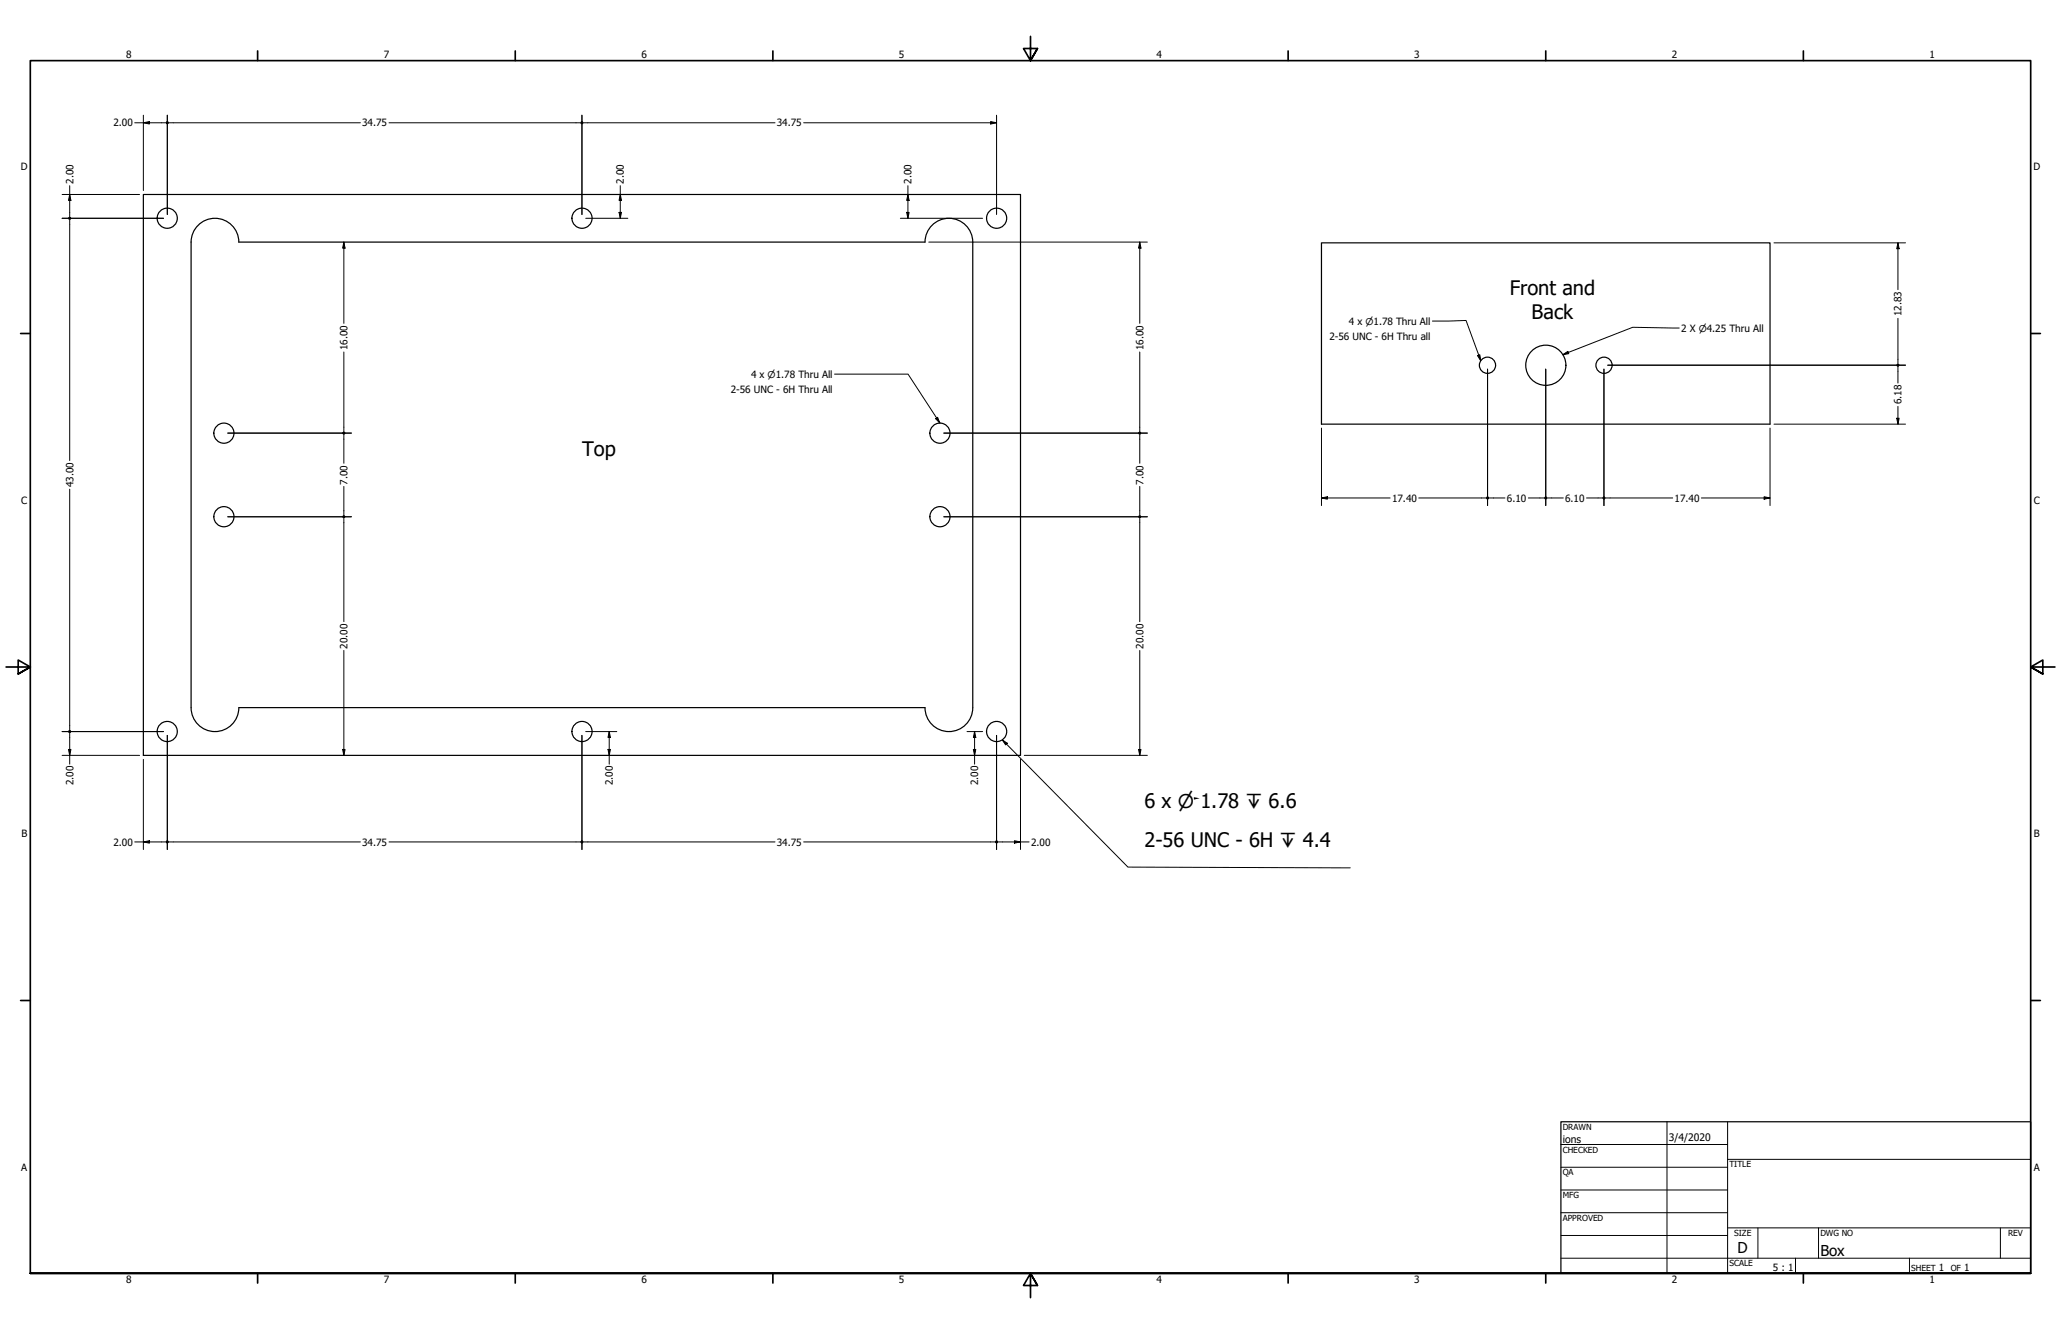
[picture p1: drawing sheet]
<svg xmlns="http://www.w3.org/2000/svg" width="864mm" height="559mm" viewBox="0 0 864 559" stroke-linecap="round" stroke-linejoin="round" font-family="sans-serif">
<!-- layer: Visible (ANSI) -->
<g fill="none" stroke="#000" stroke-width=".51">
<path d="M60.1 81.5h367.5v234.9h-367.5zM82.6 94.8a10 10 0 0 1 11-2.7 10 10 0 0 1 6.5 9.3h287.5a10 10 0 0 1 10-10 10 10 0 0 1 10 10v195.1a10 10 0 0 1-10 10 10 10 0 0 1-10-10.1l-287.5 .1a10 10 0 0 1-10 10 10 10 0 0 1-10-10.1v-195l.6-3.6zM553.7 101.7h188v76h-188z"/>
<circle cx="70.1" cy="91.4" r="4.2"/>
<circle cx="243.9" cy="91.4" r="4.2"/>
<circle cx="417.6" cy="91.4" r="4.2"/>
<circle cx="623.3" cy="153" r="3.4"/>
<circle cx="647.7" cy="153" r="8.4"/>
<circle cx="672.1" cy="153" r="3.4"/>
<circle cx="93.8" cy="181.5" r="4.2"/>
<circle cx="393.9" cy="181.5" r="4.2"/>
<circle cx="93.8" cy="216.4" r="4.2"/>
<circle cx="393.9" cy="216.4" r="4.2"/>
<circle cx="70.1" cy="306.4" r="4.2"/>
<circle cx="243.9" cy="306.4" r="4.2"/>
<circle cx="417.6" cy="306.4" r="4.2"/>
</g>
<!-- layer: Border (ANSI) -->
<g fill="none" stroke="#000" stroke-width=".7">
<path d="M431.8 15.2v10.2l-2.9-5.1h5.8l-2.9 5.1 2.9-5.1M107.9 21.3v4.1M215.9 21.3v4.1M323.8 21.3v4.1M539.8 21.3v4.1M647.7 21.3v4.1M755.6 21.3v4.1M8.6 139.7h4.1M850.9 139.7h4.1M2.5 279.4h10.2l-5.1-2.9v5.8l5.1-2.9-5.1 2.9M861.1 279.4h-10.2l5.1-2.9v5.8l-5.1-2.9 5.1 2.9M8.6 419.1h4.1"/>
<path d="M850.9 419.1h4.1M12.7 533.4v-508h838.2v508h-838.2h838.2M107.9 533.4v4.1M215.9 533.4v4.1M323.8 533.4v4.1M434.7 538.5l-2.9-5.1 2.9 5.1h-5.8l2.9-5.1v10.2M539.8 533.4v4.1M647.7 533.4v4.1M755.6 533.4v4.1"/>
</g>
<!-- layer: Title (ANSI) -->
<g fill="none" stroke="#000" stroke-width=".42">
<path d="M654 479.4h69.9M698.5 469.9v63.5M723.9 469.9v63.5M654 488.9h69.9M654 498.5h69.9M723.9 485.6h127M654 508h69.9M654 517.5h69.9M723.9 514.3h127M736.6 514.3v12.7M762 514.3v12.7M838.2 514.3v12.7"/>
<path d="M654 527h196.9M752.3 527v6.4M800.1 527v6.4"/>
</g>
<path d="M654 469.9h196.9v63.5h-196.9z" fill="none" stroke="#000" stroke-width=".51"/>
<!-- layer: Dimension (ANSI) -->
<g fill="none" stroke="#000" stroke-width=".42">
<path d="M56.5 51.4h13M60.1 51.4l2.5-.5v1zM60.1 48.3v31.5M70.1 48.3v41.6M70.7 51.4h80.3M163 51.4h80.2M243.8 48.3v41.6M244.5 51.4h80.2M336.7 51.4h80.9M415.1 50.9l2.5 .5-2.5 .5zM417.6 48.3v41.6M29.2 77.8v13"/>
<path d="M259.9 77.8v13.6M380.4 77.8v13.6M26 91.4h42.5M26 81.5h32.5M29.2 81.5l.5 2.4h-1zM29.2 92.1v100.8M245.4 91.4h17.7M259.4 89h1l-.5 2.4zM259.9 81.5l.5 2.4h-1zM377.3 91.4h34.4M379.9 89h1l-.5 2.4zM380.4 81.5l.5 2.4h-1z"/>
<path d="M144.1 101.4l.5 2.5h-1zM144.1 101.4v34M389.2 101.4h91.6M477.6 101.4l.5 2.5h-1zM477.6 101.4v34M743.3 101.7h55.1M795.3 101.7l.5 2.5h-1zM795.3 101.7v19.6M795.3 133.3v19.1M144.1 147.4v33.4M477.6 147.4v33.4M623.3 154.6v57.2"/>
<path d="M647.7 154.6v57.2M672.1 154.6v57.2M673.7 153h124.7M795.3 153.6v6.9M553.7 179.3v32.5M741.7 179.3v32.5M743.3 177.7h55.1M794.8 175.2h1l-.5 2.5zM795.3 170.2v7.5M95.4 181.4h51.9M144.1 182.1v12M395.5 181.4h85.3"/>
<path d="M477.6 182.1v12M29.2 204.9v100.9M95.4 216.5h51.9M144.1 203.8v12M144.1 217v43.4M395.5 216.5h85.3M477.6 203.8v12M477.6 217v43.4M553.7 208.6l2.5-.5v1zM553.7 208.6h28.8M594.5 208.6h28.2M624 208.6h6.6"/>
<path d="M640.4 208.6h6.7M648.3 208.6h6.8M664.8 208.6h6.6M672.7 208.6h28.2M712.9 208.6h28.8M739.2 208.1l2.5 .5-2.5 .5zM144.1 272.5v43.9M477.6 272.5v43.9M26 316.4h32.5M26 306.5h42.5M28.7 313.9h1l-.5 2.5zM29.2 307.1v13"/>
<path d="M60.1 318.1v37.8M70.1 308v47.9M143.6 313.9h1l-.5 2.5zM243.8 308v47.9M245.4 306.5h13M254.8 313.9h1l-.5 2.5zM255.3 306.5l.5 2.4h-1zM255.3 306.5v13.6M405.2 306.5h6.5M407.9 313.9h1l-.5 2.5zM408.4 306.5l.5 2.4h-1zM408.4 306.5v13.6"/>
<path d="M417.6 308v47.9M427.6 318.1v37.8M429.2 316.4h51.6M477.1 313.9h1l-.5 2.5zM56.5 352.7h13M60.1 352.7l2.5-.5v1zM70.7 352.7h80.3M163 352.7h80.2M244.5 352.7h80.2M336.7 352.7h80.2M418.2 352.7h13M425.1 352.2l2.5 .5-2.5 .5z"/>
</g>
<g fill="#000">
<path d="M60.1 51.4l2.5-.5v1z" fill-rule="evenodd"/>
<path d="M415.1 50.9l2.5 .5-2.5 .5z" fill-rule="evenodd"/>
<path d="M29.2 81.5l.5 2.4h-1z" fill-rule="evenodd"/>
<path d="M259.4 89h1l-.5 2.4z" fill-rule="evenodd"/>
<path d="M259.9 81.5l.5 2.4h-1z" fill-rule="evenodd"/>
<path d="M379.9 89h1l-.5 2.4z" fill-rule="evenodd"/>
<path d="M380.4 81.5l.5 2.4h-1z" fill-rule="evenodd"/>
<path d="M144.1 101.4l.5 2.5h-1z" fill-rule="evenodd"/>
<path d="M477.6 101.4l.5 2.5h-1z" fill-rule="evenodd"/>
<path d="M795.3 101.7l.5 2.5h-1z" fill-rule="evenodd"/>
<path d="M794.8 175.2h1l-.5 2.5z" fill-rule="evenodd"/>
<path d="M553.7 208.6l2.5-.5v1z" fill-rule="evenodd"/>
<path d="M739.2 208.1l2.5 .5-2.5 .5z" fill-rule="evenodd"/>
<path d="M28.7 313.9h1l-.5 2.5z" fill-rule="evenodd"/>
<path d="M143.6 313.9h1l-.5 2.5z" fill-rule="evenodd"/>
<path d="M254.8 313.9h1l-.5 2.5z" fill-rule="evenodd"/>
<path d="M255.3 306.5l.5 2.4h-1z" fill-rule="evenodd"/>
<path d="M407.9 313.9h1l-.5 2.5z" fill-rule="evenodd"/>
<path d="M408.4 306.5l.5 2.4h-1z" fill-rule="evenodd"/>
<path d="M477.1 313.9h1l-.5 2.5z" fill-rule="evenodd"/>
<path d="M60.1 352.7l2.5-.5v1z" fill-rule="evenodd"/>
<path d="M425.1 352.2l2.5 .5-2.5 .5z" fill-rule="evenodd"/>
<circle cx="70.1" cy="51.4" r=".63"/>
<circle cx="243.8" cy="51.4" r=".63"/>
<circle cx="29.2" cy="91.4" r=".63"/>
<circle cx="795.3" cy="153" r=".62"/>
<circle cx="795.3" cy="153" r=".63"/>
<circle cx="144.1" cy="181.4" r=".63"/>
<circle cx="477.6" cy="181.4" r=".63"/>
<circle cx="144.1" cy="216.5" r=".61"/>
<circle cx="144.1" cy="216.4" r=".62"/>
<circle cx="477.6" cy="216.5" r=".61"/>
<circle cx="477.6" cy="216.4" r=".62"/>
<circle cx="623.3" cy="208.6" r=".63"/>
<circle cx="647.7" cy="208.6" r=".63"/>
<circle cx="672.1" cy="208.6" r=".63"/>
<circle cx="29.2" cy="306.4" r=".63"/>
<circle cx="29.2" cy="306.5" r=".63"/>
<circle cx="70.1" cy="352.7" r=".63"/>
<circle cx="243.8" cy="352.7" r=".63"/>
<circle cx="417.6" cy="352.7" r=".63"/>
</g>
<!-- layer: Symbol (ANSI) -->
<path d="M600.2 134.5l14.1-.3 6.2 16.9M703.6 137.4l-19.5-.3-29.3 11.5M349.7 156.7h30.8l13.3 20.5M619.1 149l1-.4 .4 2.5zM654.8 148.6l2.2-1.4 .4 .9zM392 175.4l.9-.6 .9 2.4zM420 309.9l2.1 1.4-.7 .7zM420 309.9l52.6 53.3 93.2 .3" fill="none" stroke="#000" stroke-width=".42"/>
<g fill="#000">
<path d="M619.1 149l1-.4 .4 2.5z" fill-rule="evenodd"/>
<path d="M654.8 148.6l2.2-1.4 .4 .9z" fill-rule="evenodd"/>
<path d="M392 175.4l.9-.6 .9 2.4z" fill-rule="evenodd"/>
<path d="M420 309.9l2.1 1.4-.7 .7z" fill-rule="evenodd"/>
<path d="M500.3 333.9l2.4 .5-2.4 .6z" fill-rule="evenodd"/>
</g>
<g font-size="8.4">
<text x="632.7" y="123.6">Front and</text>
<text x="641.8" y="133.6">Back</text>
<text x="244" y="191.1">Top</text>
<text x="479.6" y="338.3">6 x ⌀ 1.78 ↧ 6.6</text>
<text x="479.6" y="355">2-56 UNC - 6H ↧ 4.4</text>
</g>
<g font-size="6.3">
<text x="728.1" y="524.9">D</text>
<text x="762.8" y="526.2">Box</text>
</g>
<g font-size="4.3">
<text x="654.8" y="478.6">ions</text>
<text x="699.3" y="478">3/4/2020</text>
</g>
<g font-size="4.2">
<text x="52.8" y="24.4">8</text>
<text x="160.8" y="24.4">7</text>
<text x="268.7" y="24.4">6</text>
<text x="376.7" y="24.4">5</text>
<text x="484.6" y="24.4">4</text>
<text x="592.6" y="24.4">3</text>
<text x="700.5" y="24.4">2</text>
<text x="808.5" y="24.4">1</text>
<text x="47.6" y="53">2.00</text>
<text x="151.8" y="53">34.75</text>
<text x="325.5" y="53">34.75</text>
<text x="8.8" y="71.4">D</text>
<text x="852" y="71.4">D</text>
<text x="30.7" y="77" transform="rotate(-90 30.7 77)">2.00</text>
<text x="261.4" y="77" transform="rotate(-90 261.4 77)">2.00</text>
<text x="382" y="77" transform="rotate(-90 382 77)">2.00</text>
<text x="565.1" y="136.1">4 x ⌀1.78 Thru All</text>
<text x="796.8" y="132.5" transform="rotate(-90 796.8 132.5)">12.83</text>
<text x="557" y="142.3">2-56 UNC - 6H Thru all</text>
<text x="704.5" y="138.9">2 X ⌀4.25 Thru All</text>
<text x="145.6" y="146.6" transform="rotate(-90 145.6 146.6)">16.00</text>
<text x="479.1" y="146.6" transform="rotate(-90 479.1 146.6)">16.00</text>
<text x="314.7" y="158.3">4 x ⌀1.78 Thru All</text>
<text x="306.2" y="164.5">2-56 UNC - 6H Thru All</text>
<text x="796.8" y="169.4" transform="rotate(-90 796.8 169.4)">6.18</text>
<text x="145.6" y="203" transform="rotate(-90 145.6 203)">7.00</text>
<text x="479.1" y="203" transform="rotate(-90 479.1 203)">7.00</text>
<text x="30.7" y="204.2" transform="rotate(-90 30.7 204.2)">43.00</text>
<text x="8.9" y="211.1">C</text>
<text x="583.3" y="210.1">17.40</text>
<text x="631.4" y="210.1">6.10</text>
<text x="655.8" y="210.1">6.10</text>
<text x="701.7" y="210.1">17.40</text>
<text x="852.2" y="211.1">C</text>
<text x="145.6" y="271.7" transform="rotate(-90 145.6 271.7)">20.00</text>
<text x="479.1" y="271.7" transform="rotate(-90 479.1 271.7)">20.00</text>
<text x="30.7" y="329" transform="rotate(-90 30.7 329)">2.00</text>
<text x="256.8" y="329" transform="rotate(-90 256.8 329)">2.00</text>
<text x="409.9" y="329" transform="rotate(-90 409.9 329)">2.00</text>
<text x="9" y="350.8">B</text>
<text x="852.2" y="350.8">B</text>
<text x="47.6" y="354.2">2.00</text>
<text x="151.8" y="354.2">34.75</text>
<text x="325.5" y="354.2">34.75</text>
<text x="432.1" y="354.2">2.00</text>
<text x="8.9" y="490.5">A</text>
<text x="852.2" y="490.5">A</text>
<text x="742.9" y="532.6">5 : 1</text>
<text x="812.4" y="532.6">1</text>
<text x="823" y="532.6">1</text>
<text x="52.8" y="537.5">8</text>
<text x="160.8" y="537.5">7</text>
<text x="268.7" y="537.5">6</text>
<text x="376.7" y="537.5">5</text>
<text x="484.6" y="537.5">4</text>
<text x="592.6" y="537.5">3</text>
<text x="700.5" y="537.5">2</text>
<text x="808.5" y="537.5">1</text>
</g>
<g font-size="3.5">
<text x="654.8" y="473.2">DRAWN</text>
<text x="654.8" y="482.8">CHECKED</text>
<text x="724.7" y="488.9">TITLE</text>
<text x="654.8" y="492.3">QA</text>
<text x="654.8" y="501.8">MFG</text>
<text x="654.8" y="511.4">APPROVED</text>
<text x="726.7" y="517.7">SIZE</text>
<text x="762.8" y="517.7">DWG NO</text>
<text x="841.4" y="517.7">REV</text>
<text x="724.7" y="530.4">SCALE</text>
<text x="800.9" y="532.6">SHEET</text>
<text x="817.4" y="532.6">OF</text>
</g>
</svg>
